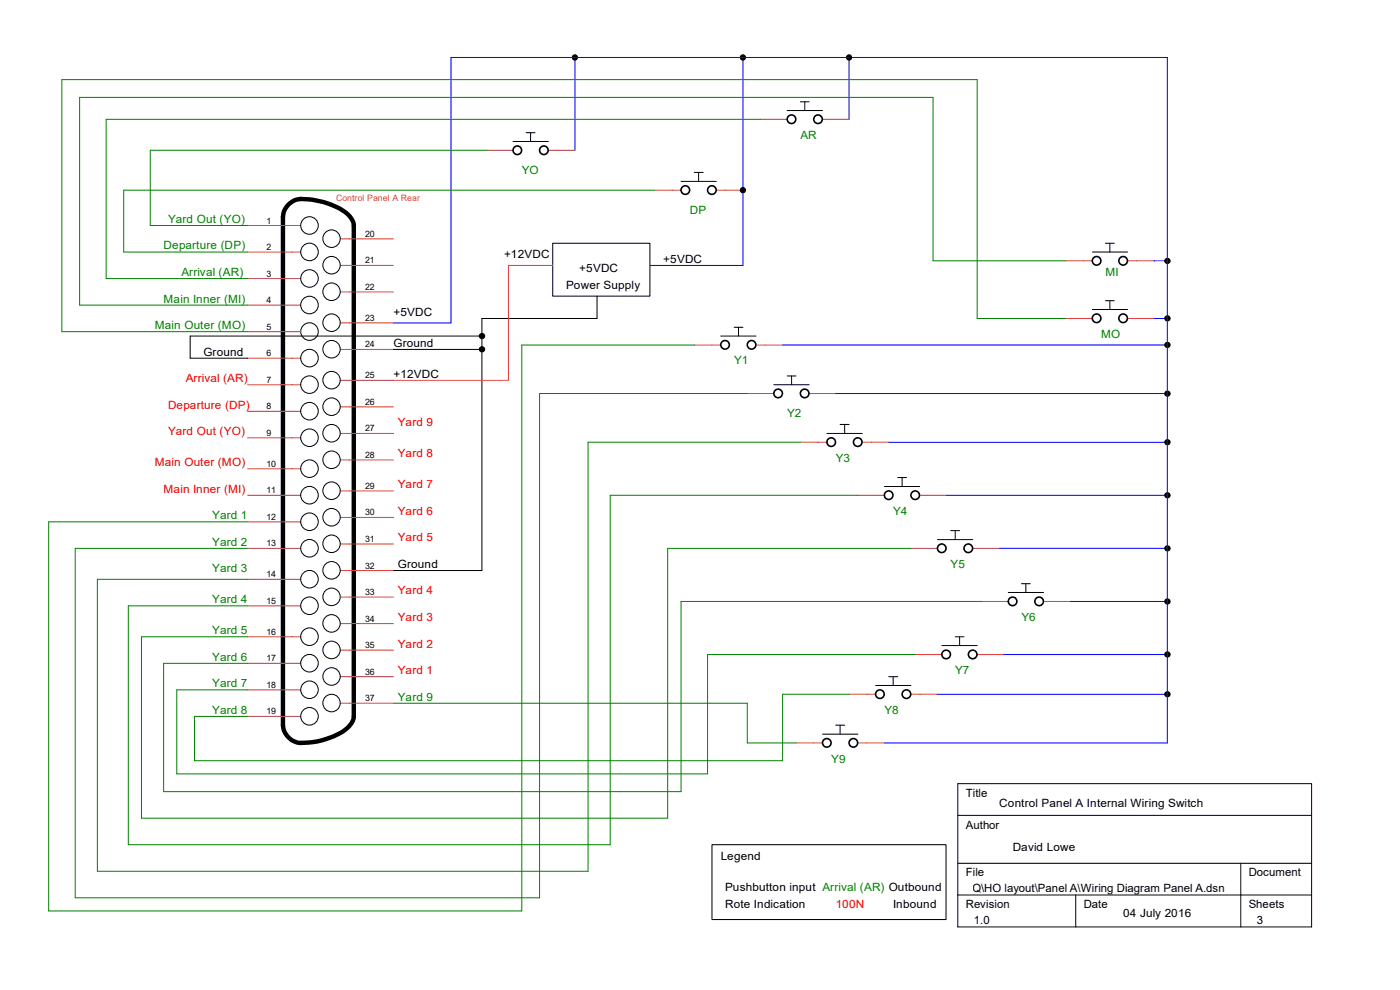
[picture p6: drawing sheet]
<svg xmlns="http://www.w3.org/2000/svg" width="297mm" height="210mm" viewBox="0 0 297 210" stroke-linecap="round" stroke-linejoin="round" font-family="sans-serif">
<path d="M61 43.6l.2-.2a3.8 3.8 0 0 1 3.4-1.2 15 15 0 0 1 9.5 3.6l.8 1.2 .2 .8v104.2a5.2 5.2 0 0 1-3.6 3.8 15.6 15.6 0 0 1-8.6 1.7 4.1 4.1 0 0 1-2.9-3.7v-107.8a3.7 3.7 0 0 1 1-2.4z" fill="none" stroke="#000" stroke-width=".93"/>
<g fill="none" stroke="#000" stroke-width=".21">
<path d="M108.8 30h7.5M111.6 28.2h1.9M112.6 28.2v1.8M144.5 38.5h7.5M147.3 36.6h1.9M148.2 36.6v1.9M167 23.5h7.5M169.8 21.6h1.9M170.7 21.6v1.9M117.3 51.6h20.6v11.2h-20.6zM231.7 53.5h7.5M234.5 51.6h1.9"/>
<path d="M235.5 51.6v1.9M83.5 74.1h18.7M102.2 71.3h-61.9v4.7h12.2M126.7 62.9v4.7h-24.5v53.4h-18.7M152.9 71.3h7.5M155.7 69.4h1.9M156.7 69.4v1.9M167 79.8h1.9M167.9 79.8v1.8M231.7 65.7h7.5M234.5 63.8h1.9M235.5 63.8v1.9"/>
<path d="M164.2 81.6h7.5M175.4 91.9h7.5M178.2 90h1.9M179.2 90v1.9M187.6 103.2h7.5M190.5 101.3h1.8M191.4 101.3v1.9M198.9 114.5h7.5M201.7 112.6h1.9M202.6 112.6v1.9M199.8 136.9h7.5M202.6 135.1h1.9"/>
<path d="M203.6 135.1v1.8M213.9 125.7h7.5M216.7 123.8h1.9M217.6 123.8v1.9M174.5 155.7h7.5M177.3 153.8h1.9M178.2 153.8v1.9M185.8 145.4h7.5M188.6 143.6h1.9M189.5 143.6v1.8M151 179.2h49.7v15.9h-49.7zM203.2 166.2h75.1v30.4h-75.1z"/>
<path d="M203.2 173h75.1M203.2 183.1h75.1M203.2 189.9h75.1M228.2 189.9v6.7M263.2 183.1v13.5"/>
<circle cx="65.7" cy="47.8" r="1.86"/>
<circle cx="65.7" cy="59.1" r="1.86"/>
<circle cx="65.7" cy="53.4" r="1.86"/>
<circle cx="70.3" cy="50.6" r="1.85"/>
<circle cx="70.3" cy="56.3" r="1.85"/>
<circle cx="65.7" cy="76" r="1.86"/>
<circle cx="65.7" cy="70.3" r="1.86"/>
<circle cx="65.7" cy="64.7" r="1.86"/>
<circle cx="70.3" cy="61.9" r="1.85"/>
<circle cx="70.3" cy="68.5" r="1.85"/>
<circle cx="70.3" cy="74.1" r="1.85"/>
<circle cx="65.7" cy="87.2" r="1.86"/>
<circle cx="65.7" cy="99.4" r="1.86"/>
<circle cx="65.7" cy="92.9" r="1.86"/>
<circle cx="65.7" cy="81.6" r="1.86"/>
<circle cx="70.3" cy="97.5" r="1.85"/>
<circle cx="70.3" cy="80.6" r="1.85"/>
<circle cx="70.3" cy="86.3" r="1.85"/>
<circle cx="70.3" cy="91.9" r="1.85"/>
<circle cx="65.7" cy="116.3" r="1.86"/>
<circle cx="65.7" cy="110.7" r="1.86"/>
<circle cx="65.7" cy="105.1" r="1.86"/>
<circle cx="70.3" cy="109.7" r="1.85"/>
<circle cx="70.3" cy="104.1" r="1.85"/>
<circle cx="70.3" cy="115.4" r="1.85"/>
<circle cx="65.7" cy="128.5" r="1.86"/>
<circle cx="65.7" cy="122.9" r="1.86"/>
<circle cx="65.7" cy="135.1" r="1.86"/>
<circle cx="70.3" cy="132.2" r="1.85"/>
<circle cx="70.3" cy="137.9" r="1.85"/>
<circle cx="70.3" cy="126.6" r="1.85"/>
<circle cx="70.3" cy="121" r="1.85"/>
<circle cx="65.7" cy="146.3" r="1.86"/>
<circle cx="65.7" cy="152" r="1.86"/>
<circle cx="65.7" cy="140.7" r="1.86"/>
<circle cx="70.3" cy="143.5" r="1.85"/>
<circle cx="70.3" cy="149.1" r="1.85"/>
</g>
<g fill="none" stroke="#c04040" stroke-width=".21">
<path d="M103.2 31.9h5.6M116.3 31.9h5.7M161.4 25.3h5.6M174.5 25.3h5.6M52.5 47.8h11.3M52.5 53.5h11.3M52.5 59.1h11.3M72.2 50.7h11.3M72.2 56.3h11.3M138.9 40.3h5.6M152 40.3h5.6M226.1 55.3h5.6"/>
<path d="M239.2 55.3h5.7M52.5 64.7h11.3M52.5 70.4h11.3M52.5 76h11.3M72.2 68.5h11.3M72.2 74.1h11.3M72.2 61.9h11.3M147.3 73.2h5.6M160.4 73.2h5.6M226.1 67.6h5.6M239.2 67.6h5.7M52.5 92.9h11.3"/>
<path d="M52.5 87.2h11.3M52.5 81.6h11.3M52.5 99.4h11.3M72.2 80.7h11.3M72.2 86.3h11.3M72.2 91.9h11.3M72.2 97.6h11.3M158.5 83.5h5.7M169.8 93.8h5.6M171.7 83.5h5.6M182.9 93.8h5.7M52.5 116.3h11.3"/>
<path d="M52.5 110.7h11.3M52.5 105.1h11.3M72.2 104.1h11.3M72.2 109.8h11.3M72.2 115.4h11.3M182 105.1h5.6M193.3 116.3h5.6M195.1 105.1h5.6M206.4 116.3h5.6M52.5 128.5h11.3M52.5 122.9h11.3M52.5 135.1h11.3"/>
<path d="M72.2 137.9h11.3M72.2 132.3h11.3M72.2 126.7h11.3M72.2 121h11.3M194.2 138.9h5.6M207.3 138.9h5.6M208.3 127.6h5.6M221.4 127.6h5.6M52.5 152h11.3M52.5 146.3h11.3M52.5 140.7h11.3M72.2 149.2h11.3"/>
<path d="M72.2 143.6h11.3M168.9 157.6h5.6M180.1 147.3h5.7M182 157.6h5.6M193.3 147.3h5.6"/>
</g>
<g fill="none" stroke="#000" stroke-width=".34">
<circle cx="109.7" cy="31.9" r=".91"/>
<circle cx="115.4" cy="31.9" r=".91"/>
<circle cx="167.9" cy="25.3" r=".91"/>
<circle cx="173.5" cy="25.3" r=".91"/>
<circle cx="145.4" cy="40.3" r=".91"/>
<circle cx="151" cy="40.3" r=".91"/>
<circle cx="232.6" cy="55.3" r=".91"/>
<circle cx="238.3" cy="55.3" r=".91"/>
<circle cx="153.8" cy="73.2" r=".91"/>
<circle cx="159.4" cy="73.2" r=".91"/>
<circle cx="232.6" cy="67.5" r=".91"/>
<circle cx="238.3" cy="67.5" r=".91"/>
<circle cx="165.1" cy="83.5" r=".91"/>
<circle cx="170.7" cy="83.5" r=".91"/>
<circle cx="176.3" cy="93.8" r=".91"/>
<circle cx="182" cy="93.8" r=".91"/>
<circle cx="188.5" cy="105" r=".91"/>
<circle cx="194.2" cy="105" r=".91"/>
<circle cx="199.8" cy="116.3" r=".91"/>
<circle cx="205.4" cy="116.3" r=".91"/>
<circle cx="200.7" cy="138.8" r=".91"/>
<circle cx="206.4" cy="138.8" r=".91"/>
<circle cx="214.8" cy="127.6" r=".91"/>
<circle cx="220.5" cy="127.6" r=".91"/>
<circle cx="175.4" cy="157.6" r=".91"/>
<circle cx="181" cy="157.6" r=".91"/>
<circle cx="186.7" cy="147.3" r=".91"/>
<circle cx="192.3" cy="147.3" r=".91"/>
</g>
<g fill="none" stroke="#00f" stroke-width=".21">
<path d="M122 12.2v19.7M157.6 12.2v44.1h-19.7M180.1 12.2v13.1M244.9 55.3h2.7M83.5 68.5h12.2v-56.3h151.9v145.4h-60M166 73.2h81.6M244.9 67.6h2.7M177.3 83.5h70.3M188.6 93.8h59M200.7 105.1h46.9M212 116.3h35.6M212.9 138.9h34.7"/>
<path d="M227 127.6h20.6M198.9 147.3h48.7"/>
</g>
<g fill="#000" stroke="#000" stroke-width=".21">
<circle cx="122" cy="12.2" r=".56"/>
<circle cx="157.6" cy="12.2" r=".56"/>
<circle cx="180.1" cy="12.2" r=".56"/>
<circle cx="157.6" cy="40.3" r=".56"/>
<circle cx="247.7" cy="55.4" r=".56"/>
<circle cx="102.3" cy="74.1" r=".56"/>
<circle cx="102.3" cy="71.3" r=".56"/>
<circle cx="247.7" cy="67.5" r=".56"/>
<circle cx="247.7" cy="73.2" r=".56"/>
<circle cx="247.7" cy="83.5" r=".56"/>
<circle cx="247.7" cy="93.8" r=".56"/>
<circle cx="247.7" cy="116.3" r=".56"/>
<circle cx="247.7" cy="105.1" r=".56"/>
<circle cx="247.7" cy="127.6" r=".56"/>
<circle cx="247.7" cy="138.8" r=".56"/>
<circle cx="247.7" cy="147.3" r=".56"/>
</g>
<g fill="none" stroke="#008000" stroke-width=".21">
<path d="M103.2 31.9h-71.3v15.9h20.6M161.4 25.3h-138.9v33.8h30M138.9 40.3h-112.7v13.2h26.3M226.1 55.3h-28.1v-34.6h-181.1v44h35.6M147.3 73.2h-36.6v120.1h-100.4v-82.6h42.2M226.1 67.6h-18.8v-50.7h-194.2v53.5h39.4M158.5 83.5h-44v107h-98.5v-74.2h36.5M169.8 93.8h-45v91h-104.1v-61.9h31.8M182 105.1h-52.5v74.1h-102.3v-50.7h25.3M193.3 116.3h-51.7v57.3h-111.6v-38.5h22.5M194.2 138.9h-44.1v25.3h-112.6v-17.9h15M208.3 127.6h-63.8v40.3h-109.8v-27.2h17.8"/>
<path d="M83.5 149.2h75v8.4h10.4M180.1 147.3h-14.1v14.1h-124.7v-9.4h11.2"/>
</g>
<path d="M117.3 56.3h-9.4v24.4h-24.4" fill="none" stroke="#ff8000" stroke-width=".21"/>
<g font-size="2.4" fill="#008000">
<text x="169.8" y="29.5">AR</text>
<text x="110.7" y="37">YO</text>
<text x="35.6" y="47.3">Yard Out (YO)</text>
<text x="146.3" y="45.4">DP</text>
<text x="34.7" y="52.9">Departure (DP)</text>
<text x="38.5" y="58.5">Arrival (AR)</text>
<text x="234.5" y="58.5">MI</text>
<text x="34.7" y="64.2">Main Inner (MI)</text>
<text x="32.9" y="69.8">Main Outer (MO)</text>
<text x="233.6" y="71.7">MO</text>
<text x="155.7" y="77.3">Y1</text>
<text x="167" y="88.6">Y2</text>
<text x="177.3" y="98">Y3</text>
<text x="45" y="110.2">Yard 1</text>
<text x="189.5" y="109.2">Y4</text>
<text x="45" y="115.8">Yard 2</text>
<text x="45" y="121.4">Yard 3</text>
<text x="201.7" y="120.5">Y5</text>
<text x="45" y="128">Yard 4</text>
<text x="216.7" y="131.7">Y6</text>
<text x="45" y="134.5">Yard 5</text>
<text x="45" y="140.2">Yard 6</text>
<text x="202.6" y="143">Y7</text>
<text x="45" y="145.8">Yard 7</text>
<text x="84.4" y="148.6">Yard 9</text>
<text x="45" y="151.4">Yard 8</text>
<text x="187.6" y="151.4">Y8</text>
<text x="176.4" y="161.8">Y9</text>
<text x="174.5" y="188.9">Arrival (AR) Outbound</text>
</g>
<g font-size="2.4">
<text x="106.9" y="54.8">+12VDC</text>
<text x="122.9" y="57.6">+5VDC</text>
<text x="140.7" y="55.8">+5VDC</text>
<text x="120.1" y="61.4">Power Supply</text>
<text x="83.5" y="67">+5VDC</text>
<text x="43.1" y="75.4">Ground</text>
<text x="83.5" y="73.6">Ground</text>
<text x="83.5" y="80.1">+12VDC</text>
<text x="84.4" y="120.5">Ground</text>
<text x="204.9" y="169.1">Title</text>
<text x="212" y="171.1">Control Panel A Internal Wiring Switch</text>
<text x="204.9" y="175.8">Author</text>
<text x="152.9" y="182.4">Legend</text>
<text x="204.9" y="185.9">File</text>
<text x="214.8" y="180.5">David Lowe</text>
<text x="264.9" y="185.9">Document</text>
<text x="153.8" y="188.9">Pushbutton inputC:\Users\dlowe\OneDrive\RMCQ\HO layout\Panel A\Wiring Diagram Panel A.dsn</text>
<text x="153.8" y="192.7">Rote Indication</text>
<text x="189.5" y="192.7">Inbound</text>
<text x="204.9" y="192.7">Revision</text>
<text x="206.6" y="196.1">1.0</text>
<text x="229.9" y="192.7">Date</text>
<text x="238.3" y="194.6">04 July 2016</text>
<text x="264.9" y="192.7">Sheets</text>
<text x="266.6" y="196.1">3</text>
</g>
<g font-size="2.4" fill="#f00">
<text x="39.4" y="81.1">Arrival (AR)</text>
<text x="35.6" y="86.7">Departure (DP)</text>
<text x="35.6" y="92.3">Yard Out (YO)</text>
<text x="84.4" y="90.5">Yard 9</text>
<text x="32.9" y="98.9">Main Outer (MO)</text>
<text x="84.4" y="97">Yard 8</text>
<text x="34.7" y="104.5">Main Inner (MI)</text>
<text x="84.4" y="103.6">Yard 7</text>
<text x="84.4" y="109.2">Yard 6</text>
<text x="84.4" y="114.9">Yard 5</text>
<text x="84.4" y="131.7">Yard 3</text>
<text x="84.4" y="126.1">Yard 4</text>
<text x="84.4" y="137.4">Yard 2</text>
<text x="84.4" y="143">Yard 1</text>
<text x="177.3" y="192.7">100N</text>
</g>
<g font-size="1.9">
<text x="56.5" y="47.4">1</text>
<text x="56.5" y="53">2</text>
<text x="77.5" y="50.2">20</text>
<text x="56.5" y="58.7">3</text>
<text x="77.5" y="55.9">21</text>
<text x="56.5" y="64.3">4</text>
<text x="77.5" y="61.5">22</text>
<text x="56.5" y="69.9">5</text>
<text x="77.5" y="68.1">23</text>
<text x="56.5" y="75.6">6</text>
<text x="77.5" y="73.7">24</text>
<text x="56.5" y="81.2">7</text>
<text x="77.5" y="80.3">25</text>
<text x="56.5" y="86.8">8</text>
<text x="77.5" y="85.9">26</text>
<text x="56.5" y="92.5">9</text>
<text x="77.5" y="91.5">27</text>
<text x="56.5" y="99">10</text>
<text x="77.5" y="97.2">28</text>
<text x="56.5" y="104.6">11</text>
<text x="77.5" y="103.7">29</text>
<text x="56.5" y="110.3">12</text>
<text x="77.5" y="109.3">30</text>
<text x="56.5" y="115.9">13</text>
<text x="77.5" y="115">31</text>
<text x="56.5" y="122.5">14</text>
<text x="77.5" y="120.6">32</text>
<text x="56.5" y="128.1">15</text>
<text x="77.5" y="131.9">34</text>
<text x="77.5" y="126.2">33</text>
<text x="56.5" y="134.7">16</text>
<text x="77.5" y="137.5">35</text>
<text x="56.5" y="140.3">17</text>
<text x="77.5" y="143.1">36</text>
<text x="56.5" y="145.9">18</text>
<text x="77.5" y="148.8">37</text>
<text x="56.5" y="151.6">19</text>
</g>
<text font-size="1.9" fill="#c04040" x="71.3" y="42.7">Control Panel A Rear</text>
</svg>
